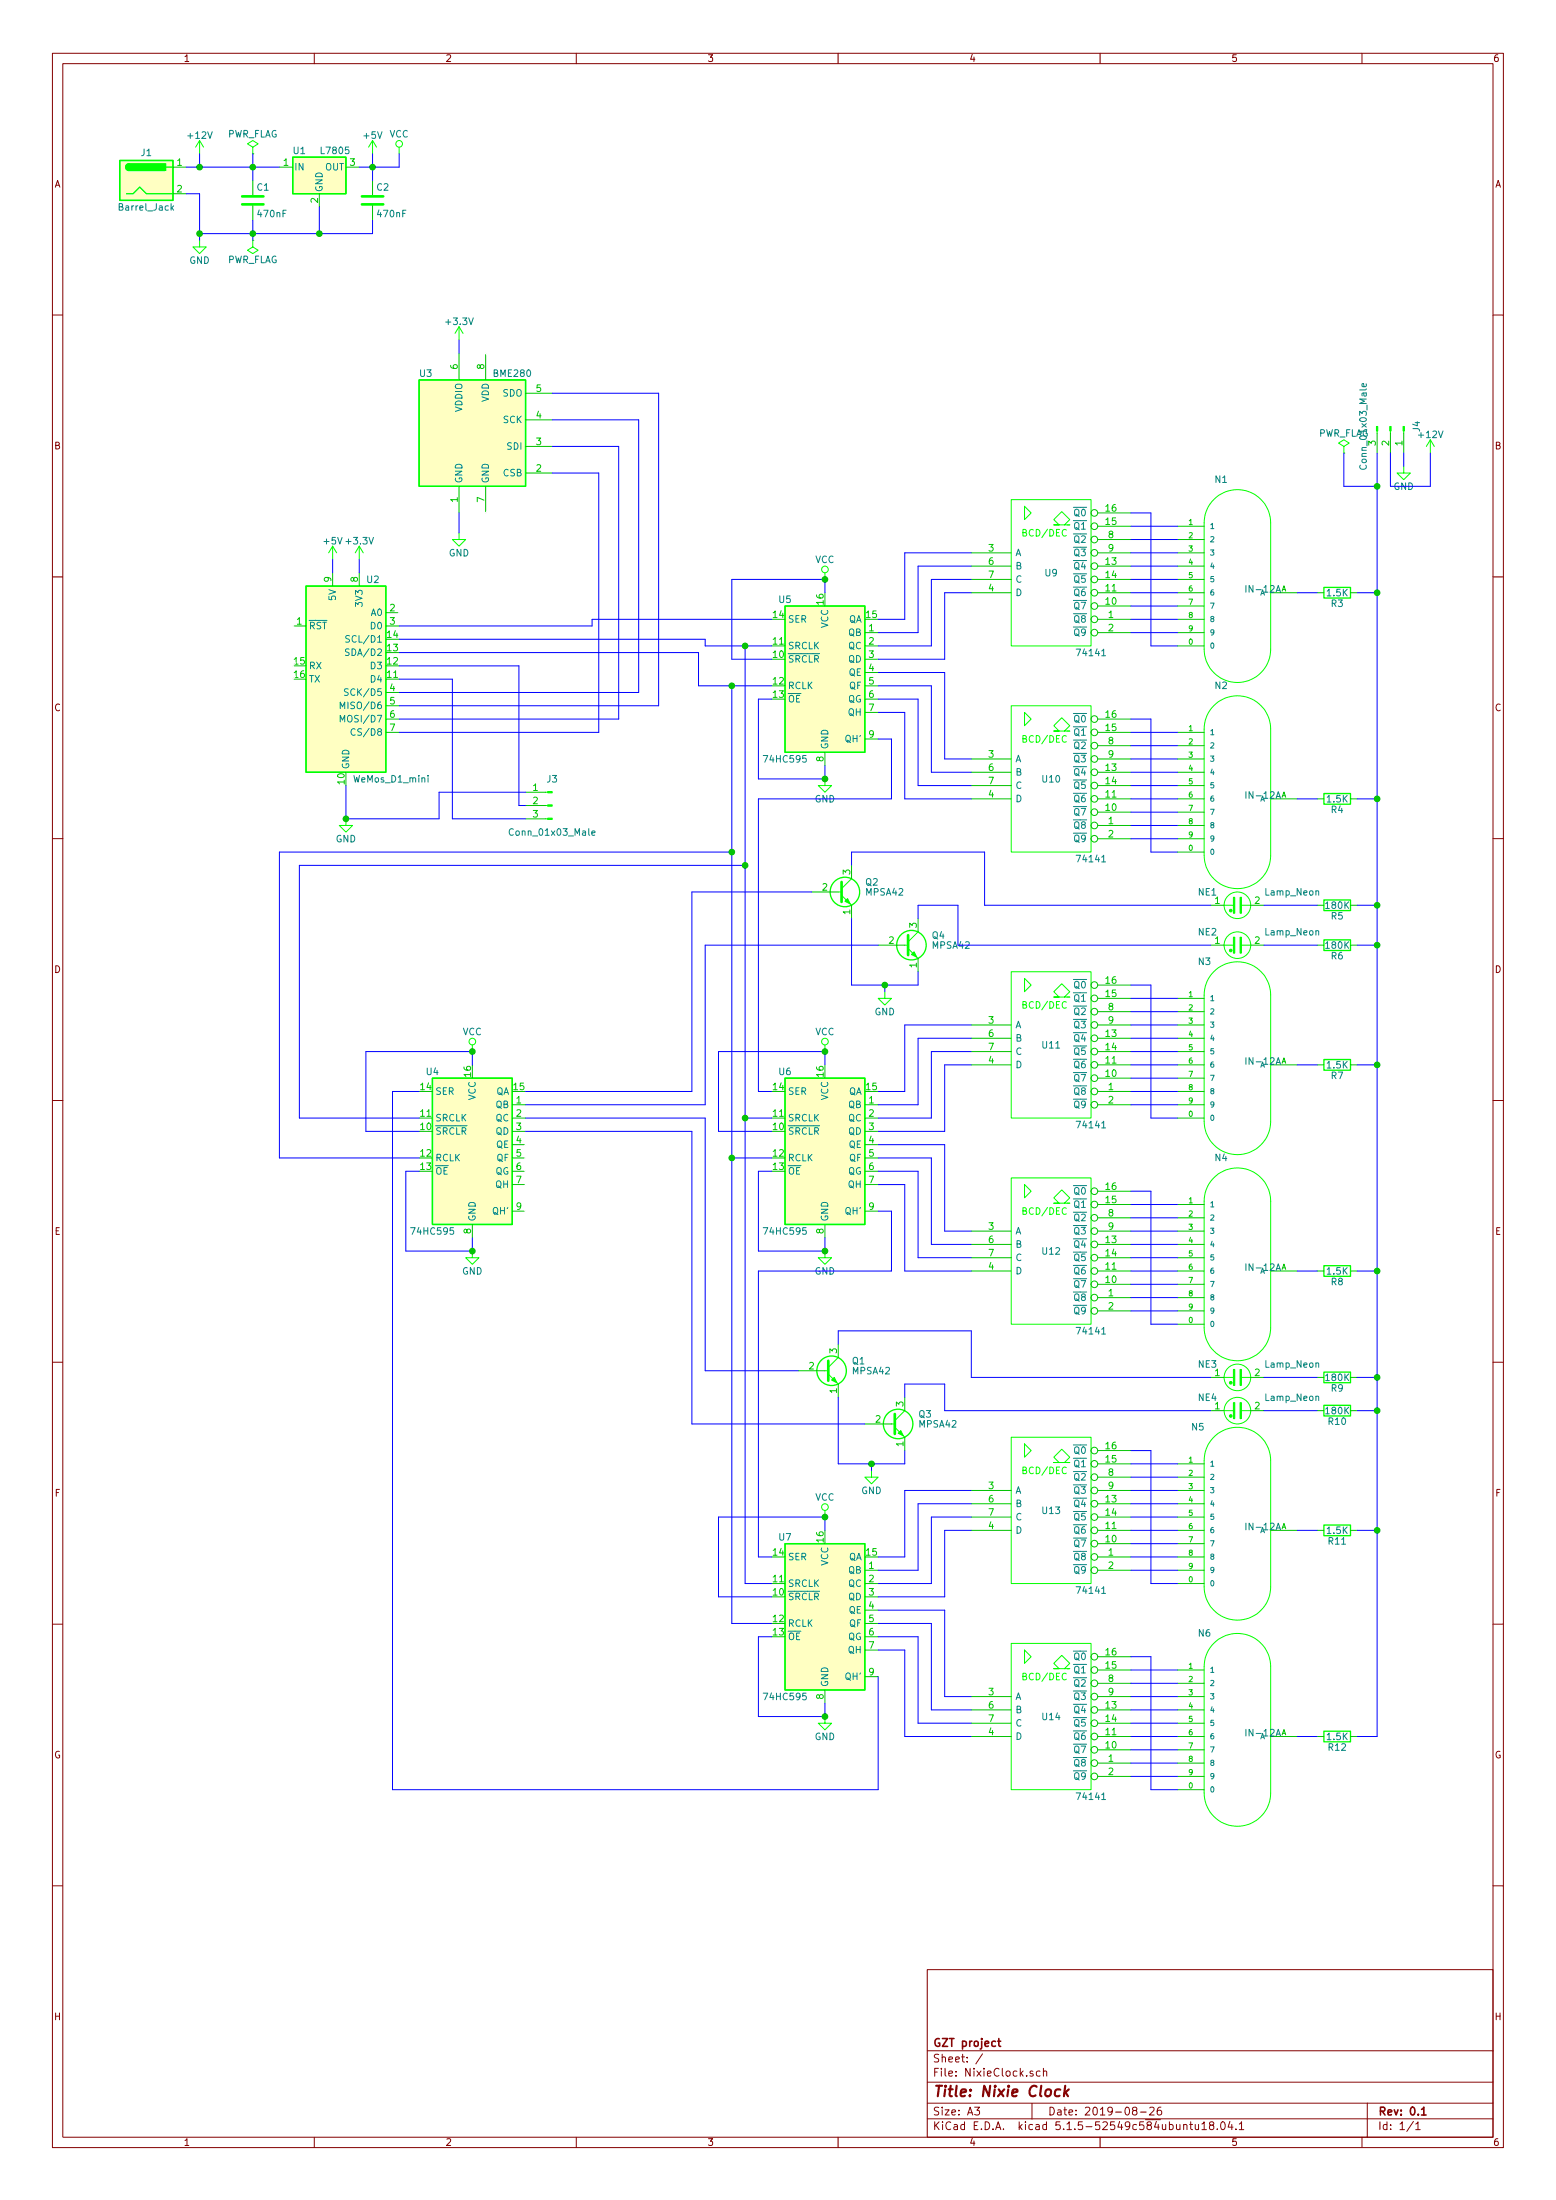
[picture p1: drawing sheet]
EESchema Schematic File Version 4
EELAYER 30 0
EELAYER END
$Descr A3 11693 16535 portrait
encoding utf-8
Sheet 1 1
Title "Nixie Clock"
Date "2019-08-26"
Rev "0.1"
Comp "GZT project"
Comment1 ""
Comment2 ""
Comment3 ""
Comment4 ""
$EndDescr
$Comp
L NixieClock-rescue:IN-12A-nixies N1
U 1 1
P 9350 4450
F 0 "N1" H 9125 5275 50  0000 L BNN
F 1 "IN-12A" H 9350 4450 50  0000 L BNN
F 2 "nixies-us:IN-12-DSUB" H 9350 4600 50  0001 C CNN
F 3 "" H 9350 4450 60  0001 C CNN
	1    9350 4450
	1    0    0    -1  
$EndComp
$Comp
L NixieClock-rescue:IN-12A-nixies N2
U 1 1
P 9350 6000
F 0 "N2" H 9125 6825 50  0000 L BNN
F 1 "IN-12A" H 9350 6000 50  0000 L BNN
F 2 "nixies-us:IN-12-DSUB" H 9350 6150 50  0001 C CNN
F 3 "" H 9350 6000 60  0001 C CNN
	1    9350 6000
	1    0    0    -1  
$EndComp
$Comp
L NixieClock-rescue:IN-12A-nixies N3
U 1 1
P 9350 8000
F 0 "N3" H 9000 8750 50  0000 L BNN
F 1 "IN-12A" H 9350 8000 50  0000 L BNN
F 2 "nixies-us:IN-12-DSUB" H 9350 8150 50  0001 C CNN
F 3 "" H 9350 8000 60  0001 C CNN
	1    9350 8000
	1    0    0    -1  
$EndComp
$Comp
L NixieClock-rescue:IN-12A-nixies N4
U 1 1
P 9350 9550
F 0 "N4" H 9125 10375 50  0000 L BNN
F 1 "IN-12A" H 9350 9550 50  0000 L BNN
F 2 "nixies-us:IN-12-DSUB" H 9350 9700 50  0001 C CNN
F 3 "" H 9350 9550 60  0001 C CNN
	1    9350 9550
	1    0    0    -1  
$EndComp
$Comp
L NixieClock-rescue:IN-12A-nixies N5
U 1 1
P 9350 11500
F 0 "N5" H 8950 12250 50  0000 L BNN
F 1 "IN-12A" H 9350 11500 50  0000 L BNN
F 2 "nixies-us:IN-12-DSUB" H 9350 11650 50  0001 C CNN
F 3 "" H 9350 11500 60  0001 C CNN
	1    9350 11500
	1    0    0    -1  
$EndComp
$Comp
L NixieClock-rescue:IN-12A-nixies N6
U 1 1
P 9350 13050
F 0 "N6" H 9000 13800 50  0000 L BNN
F 1 "IN-12A" H 9350 13050 50  0000 L BNN
F 2 "nixies-us:IN-12-DSUB" H 9350 13200 50  0001 C CNN
F 3 "" H 9350 13050 60  0001 C CNN
	1    9350 13050
	1    0    0    -1  
$EndComp
$Comp
L NixieClock-rescue:Lamp_Neon-Device1 NE1
U 1 1
P 9300 6800
F 0 "NE1" V 9200 6500 50  0000 L CNN
F 1 "Lamp_Neon" V 9200 7000 50  0000 L CNN
F 2 "mynixies:NE2-NEON-BULB-DRILL" V 9300 6900 50  0001 C CNN
F 3 "" V 9300 6900 50  0001 C CNN
	1    9300 6800
	0    1    1    0   
$EndComp
$Comp
L NixieClock-rescue:Lamp_Neon-Device1 NE2
U 1 1
P 9300 7100
F 0 "NE2" V 9200 6800 50  0000 L CNN
F 1 "Lamp_Neon" V 9200 7300 50  0000 L CNN
F 2 "mynixies:NE2-NEON-BULB-DRILL" V 9300 7200 50  0001 C CNN
F 3 "" V 9300 7200 50  0001 C CNN
	1    9300 7100
	0    1    1    0   
$EndComp
$Comp
L NixieClock-rescue:Lamp_Neon-Device1 NE3
U 1 1
P 9300 10350
F 0 "NE3" V 9200 10050 50  0000 L CNN
F 1 "Lamp_Neon" V 9200 10550 50  0000 L CNN
F 2 "mynixies:NE2-NEON-BULB-DRILL" V 9300 10450 50  0001 C CNN
F 3 "" V 9300 10450 50  0001 C CNN
	1    9300 10350
	0    1    1    0   
$EndComp
$Comp
L NixieClock-rescue:Lamp_Neon-Device1 NE4
U 1 1
P 9300 10600
F 0 "NE4" V 9200 10300 50  0000 L CNN
F 1 "Lamp_Neon" V 9200 10800 50  0000 L CNN
F 2 "mynixies:NE2-NEON-BULB-DRILL" V 9300 10700 50  0001 C CNN
F 3 "" V 9300 10700 50  0001 C CNN
	1    9300 10600
	0    1    1    0   
$EndComp
$Comp
L NixieClock-rescue:74141-74xx_IEEE1 U9
U 1 1
P 7900 4300
F 0 "U9" H 7900 4300 50  0000 C CNN
F 1 "74141" H 8200 3700 50  0000 C CNN
F 2 "Housings_DIP:DIP-16_W7.62mm_LongPads" H 7900 4300 60  0001 C CNN
F 3 "" H 7900 4300 60  0001 C CNN
	1    7900 4300
	1    0    0    -1  
$EndComp
$Comp
L NixieClock-rescue:74141-74xx_IEEE1 U10
U 1 1
P 7900 5850
F 0 "U10" H 7900 5850 50  0000 C CNN
F 1 "74141" H 8200 5250 50  0000 C CNN
F 2 "Housings_DIP:DIP-16_W7.62mm_LongPads" H 7900 5850 60  0001 C CNN
F 3 "" H 7900 5850 60  0001 C CNN
	1    7900 5850
	1    0    0    -1  
$EndComp
$Comp
L NixieClock-rescue:74141-74xx_IEEE1 U11
U 1 1
P 7900 7850
F 0 "U11" H 7900 7850 50  0000 C CNN
F 1 "74141" H 8200 7250 50  0000 C CNN
F 2 "Housings_DIP:DIP-16_W7.62mm_LongPads" H 7900 7850 60  0001 C CNN
F 3 "" H 7900 7850 60  0001 C CNN
	1    7900 7850
	1    0    0    -1  
$EndComp
$Comp
L NixieClock-rescue:74141-74xx_IEEE1 U12
U 1 1
P 7900 9400
F 0 "U12" H 7900 9400 50  0000 C CNN
F 1 "74141" H 8200 8800 50  0000 C CNN
F 2 "Housings_DIP:DIP-16_W7.62mm_LongPads" H 7900 9400 60  0001 C CNN
F 3 "" H 7900 9400 60  0001 C CNN
	1    7900 9400
	1    0    0    -1  
$EndComp
$Comp
L NixieClock-rescue:74141-74xx_IEEE1 U13
U 1 1
P 7900 11350
F 0 "U13" H 7900 11350 50  0000 C CNN
F 1 "74141" H 8200 10750 50  0000 C CNN
F 2 "Housings_DIP:DIP-16_W7.62mm_LongPads" H 7900 11350 60  0001 C CNN
F 3 "" H 7900 11350 60  0001 C CNN
	1    7900 11350
	1    0    0    -1  
$EndComp
$Comp
L NixieClock-rescue:74141-74xx_IEEE1 U14
U 1 1
P 7900 12900
F 0 "U14" H 7900 12900 50  0000 C CNN
F 1 "74141" H 8200 12300 50  0000 C CNN
F 2 "Housings_DIP:DIP-16_W7.62mm_LongPads" H 7900 12900 60  0001 C CNN
F 3 "" H 7900 12900 60  0001 C CNN
	1    7900 12900
	1    0    0    -1  
$EndComp
$Comp
L NixieClock-rescue:74HC595-74xx1 U5
U 1 1
P 6200 5050
F 0 "U5" H 5900 5600 50  0000 C CNN
F 1 "74HC595" H 5900 4400 50  0000 C CNN
F 2 "Package_DIP:DIP-16_W7.62mm_LongPads" H 6200 5050 50  0001 C CNN
F 3 "" H 6200 5050 50  0001 C CNN
	1    6200 5050
	1    0    0    -1  
$EndComp
$Comp
L NixieClock-rescue:74HC595-74xx1 U6
U 1 1
P 6200 8600
F 0 "U6" H 5900 9150 50  0000 C CNN
F 1 "74HC595" H 5900 7950 50  0000 C CNN
F 2 "Package_DIP:DIP-16_W7.62mm_LongPads" H 6200 8600 50  0001 C CNN
F 3 "" H 6200 8600 50  0001 C CNN
	1    6200 8600
	1    0    0    -1  
$EndComp
$Comp
L NixieClock-rescue:74HC595-74xx1 U7
U 1 1
P 6200 12100
F 0 "U7" H 5900 12650 50  0000 C CNN
F 1 "74HC595" H 5900 11450 50  0000 C CNN
F 2 "Package_DIP:DIP-16_W7.62mm_LongPads" H 6200 12100 50  0001 C CNN
F 3 "" H 6200 12100 50  0001 C CNN
	1    6200 12100
	1    0    0    -1  
$EndComp
$Comp
L NixieClock-rescue:R-Device1 R3
U 1 1
P 10050 4450
F 0 "R3" V 10130 4450 50  0000 C CNN
F 1 "1.5K" V 10050 4450 50  0000 C CNN
F 2 "Resistors_THT:R_Axial_DIN0207_L6.3mm_D2.5mm_P10.16mm_Horizontal" V 9980 4450 50  0001 C CNN
F 3 "" H 10050 4450 50  0001 C CNN
	1    10050 4450
	0    1    1    0   
$EndComp
$Comp
L NixieClock-rescue:R-Device1 R4
U 1 1
P 10050 6000
F 0 "R4" V 10130 6000 50  0000 C CNN
F 1 "1.5K" V 10050 6000 50  0000 C CNN
F 2 "Resistors_THT:R_Axial_DIN0207_L6.3mm_D2.5mm_P10.16mm_Horizontal" V 9980 6000 50  0001 C CNN
F 3 "" H 10050 6000 50  0001 C CNN
	1    10050 6000
	0    1    1    0   
$EndComp
$Comp
L NixieClock-rescue:R-Device1 R7
U 1 1
P 10050 8000
F 0 "R7" V 10130 8000 50  0000 C CNN
F 1 "1.5K" V 10050 8000 50  0000 C CNN
F 2 "Resistors_THT:R_Axial_DIN0207_L6.3mm_D2.5mm_P10.16mm_Horizontal" V 9980 8000 50  0001 C CNN
F 3 "" H 10050 8000 50  0001 C CNN
	1    10050 8000
	0    1    1    0   
$EndComp
$Comp
L NixieClock-rescue:R-Device1 R8
U 1 1
P 10050 9550
F 0 "R8" V 10130 9550 50  0000 C CNN
F 1 "1.5K" V 10050 9550 50  0000 C CNN
F 2 "Resistors_THT:R_Axial_DIN0207_L6.3mm_D2.5mm_P10.16mm_Horizontal" V 9980 9550 50  0001 C CNN
F 3 "" H 10050 9550 50  0001 C CNN
	1    10050 9550
	0    1    1    0   
$EndComp
$Comp
L NixieClock-rescue:R-Device1 R11
U 1 1
P 10050 11500
F 0 "R11" V 10130 11500 50  0000 C CNN
F 1 "1.5K" V 10050 11500 50  0000 C CNN
F 2 "Resistors_THT:R_Axial_DIN0207_L6.3mm_D2.5mm_P10.16mm_Horizontal" V 9980 11500 50  0001 C CNN
F 3 "" H 10050 11500 50  0001 C CNN
	1    10050 11500
	0    1    1    0   
$EndComp
$Comp
L NixieClock-rescue:R-Device1 R12
U 1 1
P 10050 13050
F 0 "R12" V 10130 13050 50  0000 C CNN
F 1 "1.5K" V 10050 13050 50  0000 C CNN
F 2 "Resistors_THT:R_Axial_DIN0207_L6.3mm_D2.5mm_P10.16mm_Horizontal" V 9980 13050 50  0001 C CNN
F 3 "" H 10050 13050 50  0001 C CNN
	1    10050 13050
	0    1    1    0   
$EndComp
$Comp
L NixieClock-rescue:R-Device1 R9
U 1 1
P 10050 10350
F 0 "R9" V 10130 10350 50  0000 C CNN
F 1 "180K" V 10050 10350 50  0000 C CNN
F 2 "Resistors_THT:R_Axial_DIN0207_L6.3mm_D2.5mm_P10.16mm_Horizontal" V 9980 10350 50  0001 C CNN
F 3 "" H 10050 10350 50  0001 C CNN
	1    10050 10350
	0    1    1    0   
$EndComp
$Comp
L NixieClock-rescue:R-Device1 R10
U 1 1
P 10050 10600
F 0 "R10" V 10130 10600 50  0000 C CNN
F 1 "180K" V 10050 10600 50  0000 C CNN
F 2 "Resistors_THT:R_Axial_DIN0207_L6.3mm_D2.5mm_P10.16mm_Horizontal" V 9980 10600 50  0001 C CNN
F 3 "" H 10050 10600 50  0001 C CNN
	1    10050 10600
	0    1    1    0   
$EndComp
$Comp
L NixieClock-rescue:R-Device1 R5
U 1 1
P 10050 6800
F 0 "R5" V 10130 6800 50  0000 C CNN
F 1 "180K" V 10050 6800 50  0000 C CNN
F 2 "Resistors_THT:R_Axial_DIN0207_L6.3mm_D2.5mm_P10.16mm_Horizontal" V 9980 6800 50  0001 C CNN
F 3 "" H 10050 6800 50  0001 C CNN
	1    10050 6800
	0    1    1    0   
$EndComp
$Comp
L NixieClock-rescue:R-Device1 R6
U 1 1
P 10050 7100
F 0 "R6" V 10130 7100 50  0000 C CNN
F 1 "180K" V 10050 7100 50  0000 C CNN
F 2 "Resistors_THT:R_Axial_DIN0207_L6.3mm_D2.5mm_P10.16mm_Horizontal" V 9980 7100 50  0001 C CNN
F 3 "" H 10050 7100 50  0001 C CNN
	1    10050 7100
	0    1    1    0   
$EndComp
$Comp
L NixieClock-rescue:WeMos_D1_mini-MCU_Module1 U2
U 1 1
P 2600 5100
F 0 "U2" H 2750 5850 50  0000 L CNN
F 1 "WeMos_D1_mini" H 2650 4350 50  0000 L CNN
F 2 "Modules:Pololu_Breakout-16_15.2x20.3mm" H 2600 3950 50  0001 C CNN
F 3 "" H 750 3950 50  0001 C CNN
	1    2600 5100
	1    0    0    -1  
$EndComp
$Comp
L NixieClock-rescue:L7805-Regulator_Linear1 U1
U 1 1
P 2400 1250
F 0 "U1" H 2250 1375 50  0000 C CNN
F 1 "L7805" H 2400 1375 50  0000 L CNN
F 2 "TO_SOT_Packages_THT:TO-220-3_Vertical" H 2425 1100 50  0001 L CIN
F 3 "" H 2400 1200 50  0001 C CNN
	1    2400 1250
	1    0    0    -1  
$EndComp
$Comp
L NixieClock-rescue:Barrel_Jack-Connector1 J1
U 1 1
P 1100 1350
F 0 "J1" H 1100 1560 50  0000 C CNN
F 1 "Barrel_Jack" H 1100 1150 50  0000 C CNN
F 2 "Connectors:BARREL_JACK" H 1150 1310 50  0001 C CNN
F 3 "" H 1150 1310 50  0001 C CNN
	1    1100 1350
	1    0    0    -1  
$EndComp
$Comp
L NixieClock-rescue:GND-power1 #PWR2
U 1 1
P 1500 1800
F 0 "#PWR2" H 1500 1550 50  0001 C CNN
F 1 "GND" H 1500 1650 50  0000 C CNN
F 2 "" H 1500 1800 50  0001 C CNN
F 3 "" H 1500 1800 50  0001 C CNN
	1    1500 1800
	1    0    0    -1  
$EndComp
$Comp
L NixieClock-rescue:+12V-power1 #PWR1
U 1 1
P 1500 1150
F 0 "#PWR1" H 1500 1000 50  0001 C CNN
F 1 "+12V" H 1500 1290 50  0000 C CNN
F 2 "" H 1500 1150 50  0001 C CNN
F 3 "" H 1500 1150 50  0001 C CNN
	1    1500 1150
	1    0    0    -1  
$EndComp
$Comp
L NixieClock-rescue:C-Device1 C1
U 1 1
P 1900 1500
F 0 "C1" H 1925 1600 50  0000 L CNN
F 1 "470nF" H 1925 1400 50  0000 L CNN
F 2 "Capacitor_THT:C_Disc_D5.0mm_W2.5mm_P5.00mm" H 1938 1350 50  0001 C CNN
F 3 "" H 1900 1500 50  0001 C CNN
	1    1900 1500
	1    0    0    -1  
$EndComp
$Comp
L NixieClock-rescue:C-Device1 C2
U 1 1
P 2800 1500
F 0 "C2" H 2825 1600 50  0000 L CNN
F 1 "470nF" H 2825 1400 50  0000 L CNN
F 2 "Capacitor_THT:C_Disc_D5.0mm_W2.5mm_P5.00mm" H 2838 1350 50  0001 C CNN
F 3 "" H 2800 1500 50  0001 C CNN
	1    2800 1500
	1    0    0    -1  
$EndComp
$Comp
L NixieClock-rescue:+5V-power1 #PWR6
U 1 1
P 2800 1150
F 0 "#PWR6" H 2800 1000 50  0001 C CNN
F 1 "+5V" H 2800 1290 50  0000 C CNN
F 2 "" H 2800 1150 50  0001 C CNN
F 3 "" H 2800 1150 50  0001 C CNN
	1    2800 1150
	1    0    0    -1  
$EndComp
$Comp
L NixieClock-rescue:+5V-power1 #PWR3
U 1 1
P 2500 4200
F 0 "#PWR3" H 2500 4050 50  0001 C CNN
F 1 "+5V" H 2500 4340 50  0000 C CNN
F 2 "" H 2500 4200 50  0001 C CNN
F 3 "" H 2500 4200 50  0001 C CNN
	1    2500 4200
	1    0    0    -1  
$EndComp
NoConn ~ 2200 4700
NoConn ~ 2200 5000
NoConn ~ 2200 5100
$Comp
L NixieClock-rescue:GND-power1 #PWR4
U 1 1
P 2600 6150
F 0 "#PWR4" H 2600 5900 50  0001 C CNN
F 1 "GND" H 2600 6000 50  0000 C CNN
F 2 "" H 2600 6150 50  0001 C CNN
F 3 "" H 2600 6150 50  0001 C CNN
	1    2600 6150
	1    0    0    -1  
$EndComp
NoConn ~ 3000 4600
$Comp
L NixieClock-rescue:BME280-Sensor1 U3
U 1 1
P 3550 3250
F 0 "U3" H 3200 3700 50  0000 C CNN
F 1 "BME280" H 3850 3700 50  0000 C CNN
F 2 "Connector_PinHeader_2.54mm:PinHeader_1x06_P2.54mm_Horizontal" H 5050 2800 50  0001 C CNN
F 3 "" H 3550 3050 50  0001 C CNN
	1    3550 3250
	1    0    0    -1  
$EndComp
$Comp
L NixieClock-rescue:GND-power1 #PWR9
U 1 1
P 3450 4000
F 0 "#PWR9" H 3450 3750 50  0001 C CNN
F 1 "GND" H 3450 3850 50  0000 C CNN
F 2 "" H 3450 4000 50  0001 C CNN
F 3 "" H 3450 4000 50  0001 C CNN
	1    3450 4000
	1    0    0    -1  
$EndComp
$Comp
L NixieClock-rescue:+3.3V-power1 #PWR5
U 1 1
P 2700 4200
F 0 "#PWR5" H 2700 4050 50  0001 C CNN
F 1 "+3.3V" H 2700 4340 50  0000 C CNN
F 2 "" H 2700 4200 50  0001 C CNN
F 3 "" H 2700 4200 50  0001 C CNN
	1    2700 4200
	1    0    0    -1  
$EndComp
$Comp
L NixieClock-rescue:+3.3V-power1 #PWR8
U 1 1
P 3450 2550
F 0 "#PWR8" H 3450 2400 50  0001 C CNN
F 1 "+3.3V" H 3450 2690 50  0000 C CNN
F 2 "" H 3450 2550 50  0001 C CNN
F 3 "" H 3450 2550 50  0001 C CNN
	1    3450 2550
	1    0    0    -1  
$EndComp
NoConn ~ 3650 2650
NoConn ~ 3650 3850
$Comp
L NixieClock-rescue:VCC-power1 #PWR7
U 1 1
P 3000 1150
F 0 "#PWR7" H 3000 1000 50  0001 C CNN
F 1 "VCC" H 3000 1300 50  0000 C CNN
F 2 "" H 3000 1150 50  0001 C CNN
F 3 "" H 3000 1150 50  0001 C CNN
	1    3000 1150
	1    0    0    -1  
$EndComp
$Comp
L NixieClock-rescue:GND-power1 #PWR13
U 1 1
P 6200 5850
F 0 "#PWR13" H 6200 5600 50  0001 C CNN
F 1 "GND" H 6200 5700 50  0000 C CNN
F 2 "" H 6200 5850 50  0001 C CNN
F 3 "" H 6200 5850 50  0001 C CNN
	1    6200 5850
	1    0    0    -1  
$EndComp
$Comp
L NixieClock-rescue:GND-power1 #PWR15
U 1 1
P 6200 9400
F 0 "#PWR15" H 6200 9150 50  0001 C CNN
F 1 "GND" H 6200 9250 50  0000 C CNN
F 2 "" H 6200 9400 50  0001 C CNN
F 3 "" H 6200 9400 50  0001 C CNN
	1    6200 9400
	1    0    0    -1  
$EndComp
$Comp
L NixieClock-rescue:GND-power1 #PWR17
U 1 1
P 6200 12900
F 0 "#PWR17" H 6200 12650 50  0001 C CNN
F 1 "GND" H 6200 12750 50  0000 C CNN
F 2 "" H 6200 12900 50  0001 C CNN
F 3 "" H 6200 12900 50  0001 C CNN
	1    6200 12900
	1    0    0    -1  
$EndComp
$Comp
L NixieClock-rescue:VCC-power1 #PWR12
U 1 1
P 6200 4350
F 0 "#PWR12" H 6200 4200 50  0001 C CNN
F 1 "VCC" H 6200 4500 50  0000 C CNN
F 2 "" H 6200 4350 50  0001 C CNN
F 3 "" H 6200 4350 50  0001 C CNN
	1    6200 4350
	1    0    0    -1  
$EndComp
$Comp
L NixieClock-rescue:VCC-power1 #PWR14
U 1 1
P 6200 7900
F 0 "#PWR14" H 6200 7750 50  0001 C CNN
F 1 "VCC" H 6200 8050 50  0000 C CNN
F 2 "" H 6200 7900 50  0001 C CNN
F 3 "" H 6200 7900 50  0001 C CNN
	1    6200 7900
	1    0    0    -1  
$EndComp
$Comp
L NixieClock-rescue:VCC-power1 #PWR16
U 1 1
P 6200 11400
F 0 "#PWR16" H 6200 11250 50  0001 C CNN
F 1 "VCC" H 6200 11550 50  0000 C CNN
F 2 "" H 6200 11400 50  0001 C CNN
F 3 "" H 6200 11400 50  0001 C CNN
	1    6200 11400
	1    0    0    -1  
$EndComp
$Comp
L NixieClock-rescue:74HC595-74xx1 U4
U 1 1
P 3550 8600
F 0 "U4" H 3250 9150 50  0000 C CNN
F 1 "74HC595" H 3250 7950 50  0000 C CNN
F 2 "Package_DIP:DIP-16_W7.62mm_LongPads" H 3550 8600 50  0001 C CNN
F 3 "" H 3550 8600 50  0001 C CNN
	1    3550 8600
	1    0    0    -1  
$EndComp
$Comp
L NixieClock-rescue:GND-power1 #PWR11
U 1 1
P 3550 9400
F 0 "#PWR11" H 3550 9150 50  0001 C CNN
F 1 "GND" H 3550 9250 50  0000 C CNN
F 2 "" H 3550 9400 50  0001 C CNN
F 3 "" H 3550 9400 50  0001 C CNN
	1    3550 9400
	1    0    0    -1  
$EndComp
$Comp
L NixieClock-rescue:VCC-power1 #PWR10
U 1 1
P 3550 7900
F 0 "#PWR10" H 3550 7750 50  0001 C CNN
F 1 "VCC" H 3550 8050 50  0000 C CNN
F 2 "" H 3550 7900 50  0001 C CNN
F 3 "" H 3550 7900 50  0001 C CNN
	1    3550 7900
	1    0    0    -1  
$EndComp
NoConn ~ 3950 9100
NoConn ~ 3950 8900
NoConn ~ 3950 8800
NoConn ~ 3950 8700
NoConn ~ 3950 8600
$Comp
L NixieClock-rescue:MPSA42-Transistor_BJT1 Q2
U 1 1
P 6300 6700
F 0 "Q2" H 6500 6775 50  0000 L CNN
F 1 "MPSA42" H 6500 6700 50  0000 L CNN
F 2 "TO_SOT_Packages_THT:TO-92_Inline_Narrow_Oval" H 6500 6625 50  0001 L CIN
F 3 "" H 6300 6700 50  0001 L CNN
	1    6300 6700
	1    0    0    -1  
$EndComp
$Comp
L NixieClock-rescue:MPSA42-Transistor_BJT1 Q4
U 1 1
P 6800 7100
F 0 "Q4" H 7000 7175 50  0000 L CNN
F 1 "MPSA42" H 7000 7100 50  0000 L CNN
F 2 "TO_SOT_Packages_THT:TO-92_Inline_Narrow_Oval" H 7000 7025 50  0001 L CIN
F 3 "" H 6800 7100 50  0001 L CNN
	1    6800 7100
	1    0    0    -1  
$EndComp
$Comp
L NixieClock-rescue:GND-power1 #PWR19
U 1 1
P 6650 7450
F 0 "#PWR19" H 6650 7200 50  0001 C CNN
F 1 "GND" H 6650 7300 50  0000 C CNN
F 2 "" H 6650 7450 50  0001 C CNN
F 3 "" H 6650 7450 50  0001 C CNN
	1    6650 7450
	1    0    0    -1  
$EndComp
$Comp
L NixieClock-rescue:MPSA42-Transistor_BJT1 Q1
U 1 1
P 6200 10300
F 0 "Q1" H 6400 10375 50  0000 L CNN
F 1 "MPSA42" H 6400 10300 50  0000 L CNN
F 2 "TO_SOT_Packages_THT:TO-92_Inline_Narrow_Oval" H 6400 10225 50  0001 L CIN
F 3 "" H 6200 10300 50  0001 L CNN
	1    6200 10300
	1    0    0    -1  
$EndComp
$Comp
L NixieClock-rescue:MPSA42-Transistor_BJT1 Q3
U 1 1
P 6700 10700
F 0 "Q3" H 6900 10775 50  0000 L CNN
F 1 "MPSA42" H 6900 10700 50  0000 L CNN
F 2 "TO_SOT_Packages_THT:TO-92_Inline_Narrow_Oval" H 6900 10625 50  0001 L CIN
F 3 "" H 6700 10700 50  0001 L CNN
	1    6700 10700
	1    0    0    -1  
$EndComp
$Comp
L NixieClock-rescue:GND-power1 #PWR18
U 1 1
P 6550 11050
F 0 "#PWR18" H 6550 10800 50  0001 C CNN
F 1 "GND" H 6550 10900 50  0000 C CNN
F 2 "" H 6550 11050 50  0001 C CNN
F 3 "" H 6550 11050 50  0001 C CNN
	1    6550 11050
	1    0    0    -1  
$EndComp
Wire Wire Line
	8500 12450 8650 12450
Wire Wire Line
	8650 12450 8650 13450
Wire Wire Line
	8650 13450 8850 13450
Wire Wire Line
	8500 12550 8850 12550
Wire Wire Line
	8500 12650 8850 12650
Wire Wire Line
	8500 12750 8850 12750
Wire Wire Line
	8500 12850 8850 12850
Wire Wire Line
	8500 12950 8850 12950
Wire Wire Line
	8500 13050 8850 13050
Wire Wire Line
	8500 13150 8850 13150
Wire Wire Line
	8500 13250 8850 13250
Wire Wire Line
	8500 13350 8850 13350
Wire Wire Line
	8500 10900 8650 10900
Wire Wire Line
	8650 10900 8650 11900
Wire Wire Line
	8650 11900 8850 11900
Wire Wire Line
	8500 11000 8850 11000
Wire Wire Line
	8500 11100 8850 11100
Wire Wire Line
	8500 11200 8850 11200
Wire Wire Line
	8500 11300 8850 11300
Wire Wire Line
	8500 11400 8850 11400
Wire Wire Line
	8500 11500 8850 11500
Wire Wire Line
	8500 11600 8850 11600
Wire Wire Line
	8500 11700 8850 11700
Wire Wire Line
	8500 11800 8850 11800
Wire Wire Line
	8500 7400 8650 7400
Wire Wire Line
	8650 7400 8650 8400
Wire Wire Line
	8650 8400 8850 8400
Wire Wire Line
	8500 7500 8850 7500
Wire Wire Line
	8500 7600 8850 7600
Wire Wire Line
	8500 7700 8850 7700
Wire Wire Line
	8500 7800 8850 7800
Wire Wire Line
	8500 7900 8850 7900
Wire Wire Line
	8500 8000 8850 8000
Wire Wire Line
	8500 8100 8850 8100
Wire Wire Line
	8500 8200 8850 8200
Wire Wire Line
	8500 8300 8850 8300
Wire Wire Line
	8500 8950 8650 8950
Wire Wire Line
	8650 8950 8650 9950
Wire Wire Line
	8650 9950 8850 9950
Wire Wire Line
	8500 9050 8850 9050
Wire Wire Line
	8500 9150 8850 9150
Wire Wire Line
	8500 9250 8850 9250
Wire Wire Line
	8500 9350 8850 9350
Wire Wire Line
	8500 9450 8850 9450
Wire Wire Line
	8500 9550 8850 9550
Wire Wire Line
	8500 9650 8850 9650
Wire Wire Line
	8500 9750 8850 9750
Wire Wire Line
	8500 9850 8850 9850
Wire Wire Line
	8500 5400 8650 5400
Wire Wire Line
	8650 5400 8650 6400
Wire Wire Line
	8650 6400 8850 6400
Wire Wire Line
	8500 5500 8850 5500
Wire Wire Line
	8500 5600 8850 5600
Wire Wire Line
	8500 5700 8850 5700
Wire Wire Line
	8500 5800 8850 5800
Wire Wire Line
	8500 5900 8850 5900
Wire Wire Line
	8500 6000 8850 6000
Wire Wire Line
	8500 6100 8850 6100
Wire Wire Line
	8500 6200 8850 6200
Wire Wire Line
	8500 6300 8850 6300
Wire Wire Line
	8500 3850 8650 3850
Wire Wire Line
	8650 3850 8650 4850
Wire Wire Line
	8650 4850 8850 4850
Wire Wire Line
	8500 3950 8850 3950
Wire Wire Line
	8500 4050 8850 4050
Wire Wire Line
	8500 4150 8850 4150
Wire Wire Line
	8500 4250 8850 4250
Wire Wire Line
	8500 4350 8850 4350
Wire Wire Line
	8500 4450 8850 4450
Wire Wire Line
	8500 4550 8850 4550
Wire Wire Line
	8500 4650 8850 4650
Wire Wire Line
	8500 4750 8850 4750
Wire Wire Line
	7300 4150 6800 4150
Wire Wire Line
	6800 4150 6800 4650
Wire Wire Line
	6800 4650 6600 4650
Wire Wire Line
	6600 4750 6900 4750
Wire Wire Line
	6900 4750 6900 4250
Wire Wire Line
	6900 4250 7300 4250
Wire Wire Line
	7300 4350 7000 4350
Wire Wire Line
	7000 4350 7000 4850
Wire Wire Line
	7000 4850 6600 4850
Wire Wire Line
	6600 4950 7100 4950
Wire Wire Line
	7100 4950 7100 4450
Wire Wire Line
	7100 4450 7300 4450
Wire Wire Line
	6600 5050 7100 5050
Wire Wire Line
	7100 5050 7100 5700
Wire Wire Line
	7100 5700 7300 5700
Wire Wire Line
	7300 5800 7000 5800
Wire Wire Line
	7000 5800 7000 5150
Wire Wire Line
	7000 5150 6600 5150
Wire Wire Line
	6600 5250 6900 5250
Wire Wire Line
	6900 5250 6900 5900
Wire Wire Line
	6900 5900 7300 5900
Wire Wire Line
	7300 6000 6800 6000
Wire Wire Line
	6800 6000 6800 5350
Wire Wire Line
	6800 5350 6600 5350
Wire Wire Line
	7300 7700 6800 7700
Wire Wire Line
	6800 7700 6800 8200
Wire Wire Line
	6800 8200 6600 8200
Wire Wire Line
	6600 8300 6900 8300
Wire Wire Line
	6900 8300 6900 7800
Wire Wire Line
	6900 7800 7300 7800
Wire Wire Line
	7300 7900 7000 7900
Wire Wire Line
	7000 7900 7000 8400
Wire Wire Line
	7000 8400 6600 8400
Wire Wire Line
	6600 8500 7100 8500
Wire Wire Line
	7100 8500 7100 8000
Wire Wire Line
	7100 8000 7300 8000
Wire Wire Line
	6600 8600 7100 8600
Wire Wire Line
	7100 8600 7100 9250
Wire Wire Line
	7100 9250 7300 9250
Wire Wire Line
	7300 9350 7000 9350
Wire Wire Line
	7000 9350 7000 8700
Wire Wire Line
	7000 8700 6600 8700
Wire Wire Line
	6600 8800 6900 8800
Wire Wire Line
	6900 8800 6900 9450
Wire Wire Line
	6900 9450 7300 9450
Wire Wire Line
	7300 9550 6800 9550
Wire Wire Line
	6800 9550 6800 8900
Wire Wire Line
	6800 8900 6600 8900
Wire Wire Line
	7300 11200 6800 11200
Wire Wire Line
	6800 11200 6800 11700
Wire Wire Line
	6800 11700 6600 11700
Wire Wire Line
	6600 11800 6900 11800
Wire Wire Line
	6900 11800 6900 11300
Wire Wire Line
	6900 11300 7300 11300
Wire Wire Line
	7300 11400 7000 11400
Wire Wire Line
	7000 11400 7000 11900
Wire Wire Line
	7000 11900 6600 11900
Wire Wire Line
	6600 12000 7100 12000
Wire Wire Line
	7100 12000 7100 11500
Wire Wire Line
	7100 11500 7300 11500
Wire Wire Line
	6600 12100 7100 12100
Wire Wire Line
	7100 12100 7100 12750
Wire Wire Line
	7100 12750 7300 12750
Wire Wire Line
	7300 12850 7000 12850
Wire Wire Line
	7000 12850 7000 12200
Wire Wire Line
	7000 12200 6600 12200
Wire Wire Line
	6600 12300 6900 12300
Wire Wire Line
	6900 12300 6900 12950
Wire Wire Line
	6900 12950 7300 12950
Wire Wire Line
	7300 13050 6800 13050
Wire Wire Line
	6800 13050 6800 12400
Wire Wire Line
	6800 12400 6600 12400
Wire Wire Line
	6600 5550 6700 5550
Wire Wire Line
	6700 5550 6700 6000
Wire Wire Line
	6700 6000 5700 6000
Wire Wire Line
	5700 6000 5700 8200
Wire Wire Line
	5700 8200 5800 8200
Wire Wire Line
	6600 9100 6700 9100
Wire Wire Line
	6700 9100 6700 9550
Wire Wire Line
	6700 9550 5700 9550
Wire Wire Line
	5700 9550 5700 11700
Wire Wire Line
	5700 11700 5800 11700
Wire Wire Line
	5800 5250 5700 5250
Wire Wire Line
	5700 5250 5700 5850
Wire Wire Line
	5700 5850 6200 5850
Wire Wire Line
	6200 5850 6200 5750
Wire Wire Line
	5500 4950 5800 4950
Wire Wire Line
	5500 4350 6200 4350
Wire Wire Line
	6200 4350 6200 4450
Wire Wire Line
	6200 7900 6200 8000
Wire Wire Line
	5800 8800 5700 8800
Wire Wire Line
	5700 8800 5700 9400
Wire Wire Line
	5700 9400 6200 9400
Wire Wire Line
	6200 9400 6200 9300
Wire Wire Line
	5800 12300 5700 12300
Wire Wire Line
	5700 12300 5700 12900
Wire Wire Line
	5700 12900 6200 12900
Wire Wire Line
	6200 12900 6200 12800
Wire Wire Line
	5500 12200 5800 12200
Wire Wire Line
	5500 5150 5500 6400
Wire Wire Line
	5500 8700 5800 8700
Wire Wire Line
	5600 11900 5800 11900
Wire Wire Line
	5600 4850 5600 6500
Wire Wire Line
	5600 8400 5800 8400
Wire Wire Line
	5250 5150 5500 5150
Connection ~ 5500 8700
Wire Wire Line
	5300 4850 5600 4850
Connection ~ 5600 8400
Wire Wire Line
	5500 4950 5500 4350
Wire Wire Line
	5800 8500 5400 8500
Wire Wire Line
	5400 8500 5400 7900
Wire Wire Line
	5400 7900 6200 7900
Wire Wire Line
	5800 12000 5400 12000
Wire Wire Line
	5400 12000 5400 11400
Wire Wire Line
	5400 11400 6200 11400
Wire Wire Line
	6200 11400 6200 11500
Wire Wire Line
	9750 4450 9900 4450
Wire Wire Line
	10350 4450 10200 4450
Wire Wire Line
	10350 6000 10200 6000
Connection ~ 10350 4450
Wire Wire Line
	9900 6000 9750 6000
Wire Wire Line
	9500 6800 9900 6800
Wire Wire Line
	9500 7100 9900 7100
Wire Wire Line
	10350 6800 10200 6800
Connection ~ 10350 6000
Wire Wire Line
	10350 7100 10200 7100
Connection ~ 10350 6800
Wire Wire Line
	10350 8000 10200 8000
Connection ~ 10350 7100
Wire Wire Line
	9900 8000 9750 8000
Wire Wire Line
	10350 9550 10200 9550
Connection ~ 10350 8000
Wire Wire Line
	9900 9550 9750 9550
Wire Wire Line
	10350 10350 10200 10350
Connection ~ 10350 9550
Wire Wire Line
	9900 10350 9500 10350
Wire Wire Line
	9900 10600 9500 10600
Wire Wire Line
	10350 10600 10200 10600
Connection ~ 10350 10350
Wire Wire Line
	10350 11500 10200 11500
Connection ~ 10350 10600
Wire Wire Line
	9900 11500 9750 11500
Wire Wire Line
	10350 13050 10200 13050
Connection ~ 10350 11500
Wire Wire Line
	9900 13050 9750 13050
Wire Wire Line
	1500 1250 1500 1150
Wire Wire Line
	1400 1450 1500 1450
Wire Wire Line
	1500 1450 1500 1750
Connection ~ 1500 1250
Wire Wire Line
	1900 1150 1900 1250
Connection ~ 1900 1250
Wire Wire Line
	1500 1750 1900 1750
Wire Wire Line
	1900 1650 1900 1750
Connection ~ 1500 1750
Wire Wire Line
	2400 1750 2400 1550
Connection ~ 1900 1750
Wire Wire Line
	2800 1750 2800 1650
Connection ~ 2400 1750
Wire Wire Line
	2700 1250 2800 1250
Wire Wire Line
	2800 1150 2800 1250
Connection ~ 2800 1250
Wire Wire Line
	2500 4200 2500 4300
Connection ~ 5600 4850
Wire Wire Line
	5800 4650 4450 4650
Wire Wire Line
	4450 4650 4450 4700
Wire Wire Line
	4450 4700 3000 4700
Wire Wire Line
	3000 4800 5300 4800
Wire Wire Line
	5300 4800 5300 4850
Wire Wire Line
	3000 4900 5250 4900
Wire Wire Line
	5250 4900 5250 5150
Connection ~ 5500 5150
Wire Wire Line
	3450 3850 3450 4000
Wire Wire Line
	3000 5200 4800 5200
Wire Wire Line
	4800 5200 4800 3150
Wire Wire Line
	4800 3150 4150 3150
Wire Wire Line
	4650 3350 4150 3350
Wire Wire Line
	4950 2950 4150 2950
Wire Wire Line
	4950 2950 4950 5300
Wire Wire Line
	4950 5300 3000 5300
Wire Wire Line
	4650 3350 4650 5400
Wire Wire Line
	4650 5400 3000 5400
Wire Wire Line
	3000 5500 4500 5500
Wire Wire Line
	4500 5500 4500 3550
Wire Wire Line
	4500 3550 4150 3550
Wire Wire Line
	2700 4200 2700 4300
Wire Wire Line
	3450 2650 3450 2550
Wire Wire Line
	3000 5100 3400 5100
Wire Wire Line
	3400 5100 3400 6150
Wire Wire Line
	3000 5000 3900 5000
Wire Wire Line
	3900 5000 3900 6050
Wire Wire Line
	3000 1250 3000 1150
Connection ~ 6200 12900
Connection ~ 6200 9400
Connection ~ 6200 5850
Connection ~ 6200 11400
Connection ~ 6200 7900
Connection ~ 6200 4350
Wire Wire Line
	2600 5900 2600 6150
Wire Wire Line
	2950 8200 3150 8200
Wire Wire Line
	3150 8800 3050 8800
Wire Wire Line
	3050 9400 3550 9400
Wire Wire Line
	3550 9400 3550 9300
Wire Wire Line
	2100 8700 3150 8700
Wire Wire Line
	2250 8400 3150 8400
Wire Wire Line
	3150 8500 2750 8500
Wire Wire Line
	2750 7900 3550 7900
Wire Wire Line
	3550 7900 3550 8000
Connection ~ 3550 9400
Connection ~ 3550 7900
Wire Wire Line
	3050 8800 3050 9400
Wire Wire Line
	2750 8500 2750 7900
Wire Wire Line
	2100 6400 2100 8700
Wire Wire Line
	2250 6500 2250 8400
Wire Wire Line
	6600 12600 6600 13450
Wire Wire Line
	6600 13450 2950 13450
Wire Wire Line
	2950 13450 2950 8200
Wire Wire Line
	9100 6800 7400 6800
Wire Wire Line
	7400 6800 7400 6400
Wire Wire Line
	7400 6400 6400 6400
Wire Wire Line
	6400 6400 6400 6500
Wire Wire Line
	9100 7100 7200 7100
Wire Wire Line
	7200 7100 7200 6800
Wire Wire Line
	7200 6800 6900 6800
Wire Wire Line
	6900 6800 6900 6900
Wire Wire Line
	6400 6900 6400 7400
Wire Wire Line
	6400 7400 6650 7400
Wire Wire Line
	6900 7400 6900 7300
Wire Wire Line
	6650 7450 6650 7400
Connection ~ 6650 7400
Wire Wire Line
	3950 8300 5300 8300
Wire Wire Line
	5300 8300 5300 7100
Wire Wire Line
	5300 7100 6600 7100
Wire Wire Line
	6100 6700 5200 6700
Wire Wire Line
	5200 6700 5200 8200
Wire Wire Line
	5200 8200 3950 8200
Wire Wire Line
	2100 6400 5500 6400
Connection ~ 5500 6400
Wire Wire Line
	2250 6500 5600 6500
Connection ~ 5600 6500
Wire Wire Line
	7300 10000 6300 10000
Wire Wire Line
	6300 10000 6300 10100
Wire Wire Line
	7100 10400 6800 10400
Wire Wire Line
	6800 10400 6800 10500
Wire Wire Line
	6300 10500 6300 11000
Wire Wire Line
	6300 11000 6550 11000
Wire Wire Line
	6800 11000 6800 10900
Wire Wire Line
	6550 11050 6550 11000
Connection ~ 6550 11000
Wire Wire Line
	5200 10700 6500 10700
Wire Wire Line
	7100 10400 7100 10600
Wire Wire Line
	7100 10600 9100 10600
Wire Wire Line
	7300 10000 7300 10350
Wire Wire Line
	7300 10350 9100 10350
Wire Wire Line
	3950 8400 5300 8400
Wire Wire Line
	5300 8400 5300 10300
Wire Wire Line
	5300 10300 6000 10300
Wire Wire Line
	5200 10700 5200 8500
Wire Wire Line
	5200 8500 3950 8500
Connection ~ 2600 6150
Wire Wire Line
	1400 1250 1500 1250
$Comp
L NixieClock-rescue:PWR_FLAG-power1 #FLG1
U 1 1
P 1900 1150
F 0 "#FLG1" H 1900 1225 50  0001 C CNN
F 1 "PWR_FLAG" H 1900 1300 50  0000 C CNN
F 2 "" H 1900 1150 50  0001 C CNN
F 3 "" H 1900 1150 50  0001 C CNN
	1    1900 1150
	1    0    0    -1  
$EndComp
$Comp
L NixieClock-rescue:PWR_FLAG-power1 #FLG2
U 1 1
P 1900 1800
F 0 "#FLG2" H 1900 1875 50  0001 C CNN
F 1 "PWR_FLAG" H 1900 1950 50  0000 C CNN
F 2 "" H 1900 1800 50  0001 C CNN
F 3 "" H 1900 1800 50  0001 C CNN
	1    1900 1800
	1    0    0    1   
$EndComp
$Comp
L NixieClock-rescue:Conn_01x03_Male-Connector1 J3
U 1 1
P 4150 6050
F 0 "J3" H 4150 6250 50  0000 C CNN
F 1 "Conn_01x03_Male" H 4150 5850 50  0000 C CNN
F 2 "Connectors_JST:JST_EH_B03B-EH-A_03x2.50mm_Straight" H 4150 6050 50  0001 C CNN
F 3 "" H 4150 6050 50  0001 C CNN
	1    4150 6050
	-1   0    0    -1  
$EndComp
Wire Wire Line
	3900 6050 3950 6050
Wire Wire Line
	3400 6150 3950 6150
Wire Wire Line
	2600 6150 3300 6150
Wire Wire Line
	3300 6150 3300 5950
Wire Wire Line
	3300 5950 3950 5950
Wire Wire Line
	10350 3400 10350 3650
$Comp
L NixieClock-rescue:PWR_FLAG-power1 #FLG3
U 1 1
P 10100 3400
F 0 "#FLG3" H 10100 3475 50  0001 C CNN
F 1 "PWR_FLAG" H 10100 3550 50  0000 C CNN
F 2 "" H 10100 3400 50  0001 C CNN
F 3 "" H 10100 3400 50  0001 C CNN
	1    10100 3400
	1    0    0    -1  
$EndComp
$Comp
L NixieClock-rescue:Conn_01x03_Male-Connector1 J4
U 1 1
P 10450 3200
F 0 "J4" H 10450 3400 50  0000 C CNN
F 1 "Conn_01x03_Male" H 10450 3000 50  0000 C CNN
F 2 "Connectors_JST:JST_EH_B03B-EH-A_03x2.50mm_Straight" H 10450 3200 50  0001 C CNN
F 3 "" H 10450 3200 50  0001 C CNN
	1    10450 3200
	0    1    1    0   
$EndComp
Wire Wire Line
	10100 3400 10100 3650
Wire Wire Line
	10100 3650 10350 3650
Connection ~ 10350 3650
$Comp
L NixieClock-rescue:GND-power1 #PWR20
U 1 1
P 10550 3500
F 0 "#PWR20" H 10550 3250 50  0001 C CNN
F 1 "GND" H 10550 3350 50  0000 C CNN
F 2 "" H 10550 3500 50  0001 C CNN
F 3 "" H 10550 3500 50  0001 C CNN
	1    10550 3500
	1    0    0    -1  
$EndComp
$Comp
L NixieClock-rescue:+12V-power1 #PWR21
U 1 1
P 10750 3400
F 0 "#PWR21" H 10750 3250 50  0001 C CNN
F 1 "+12V" H 10750 3540 50  0000 C CNN
F 2 "" H 10750 3400 50  0001 C CNN
F 3 "" H 10750 3400 50  0001 C CNN
	1    10750 3400
	1    0    0    -1  
$EndComp
Wire Wire Line
	10550 3400 10550 3500
Wire Wire Line
	10450 3400 10450 3650
Wire Wire Line
	10450 3650 10750 3650
Wire Wire Line
	10750 3650 10750 3400
Wire Wire Line
	5500 8700 5500 12200
Wire Wire Line
	5600 8400 5600 11900
Wire Wire Line
	10350 4450 10350 6000
Wire Wire Line
	10350 6000 10350 6800
Wire Wire Line
	10350 6800 10350 7100
Wire Wire Line
	10350 7100 10350 8000
Wire Wire Line
	10350 8000 10350 9550
Wire Wire Line
	10350 9550 10350 10350
Wire Wire Line
	10350 10350 10350 10600
Wire Wire Line
	10350 10600 10350 11500
Wire Wire Line
	10350 11500 10350 13050
Wire Wire Line
	1500 1250 1900 1250
Wire Wire Line
	1900 1250 1900 1350
Wire Wire Line
	1900 1250 2100 1250
Wire Wire Line
	1500 1750 1500 1800
Wire Wire Line
	1900 1750 2400 1750
Wire Wire Line
	1900 1750 1900 1800
Wire Wire Line
	2400 1750 2800 1750
Wire Wire Line
	2800 1250 3000 1250
Wire Wire Line
	2800 1250 2800 1350
Wire Wire Line
	5600 4850 5800 4850
Wire Wire Line
	5500 5150 5800 5150
Wire Wire Line
	6650 7400 6900 7400
Wire Wire Line
	5500 6400 5500 8700
Wire Wire Line
	5600 6500 5600 8400
Wire Wire Line
	6550 11000 6800 11000
Wire Wire Line
	10350 3650 10350 4450
$EndSCHEMATC
